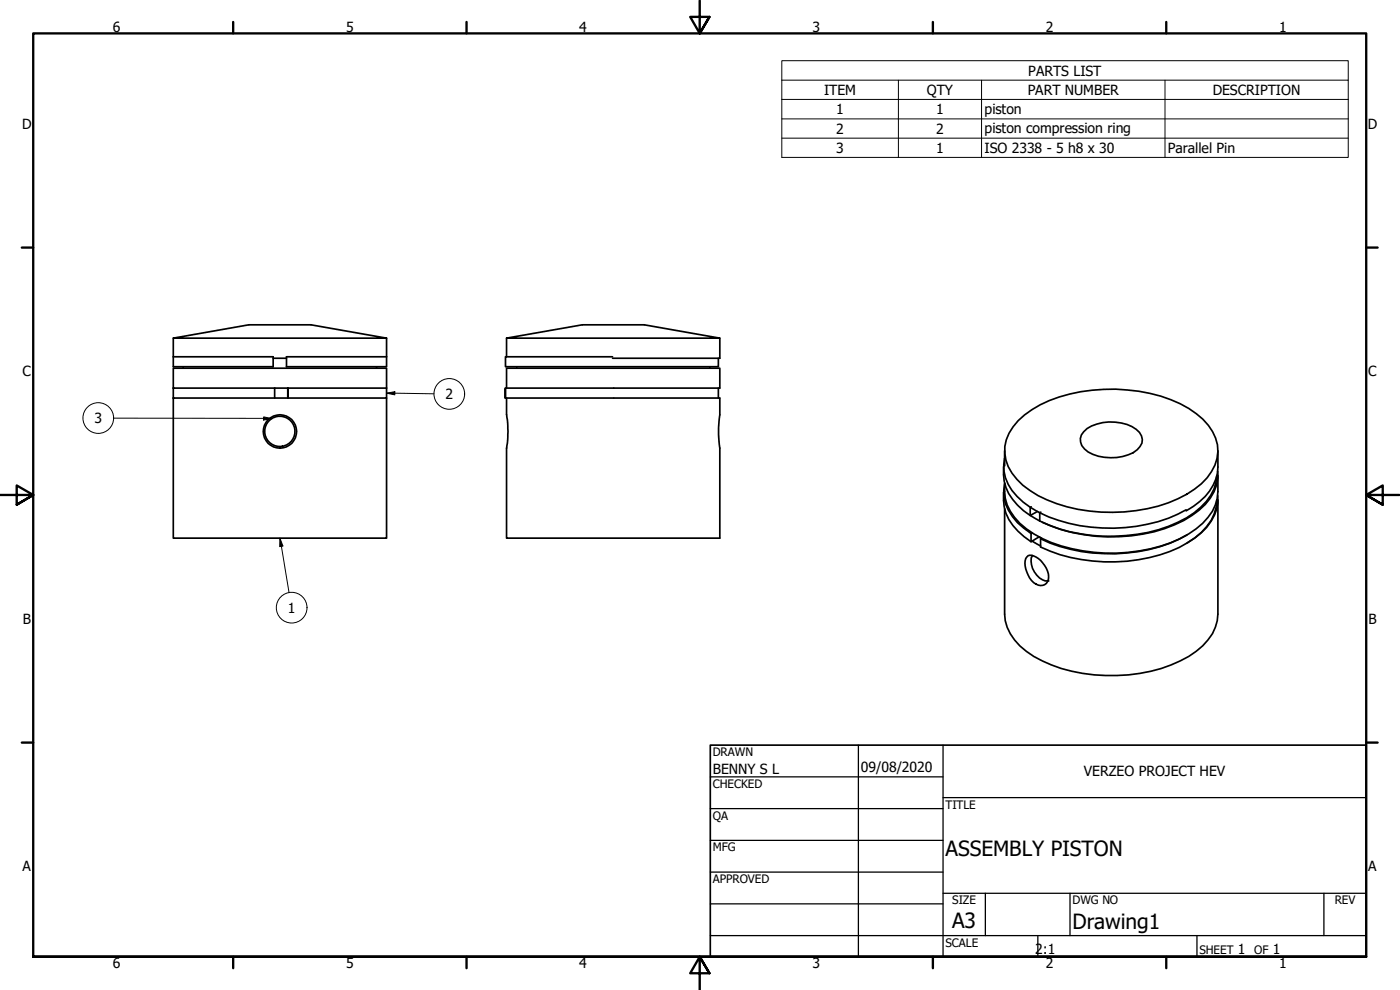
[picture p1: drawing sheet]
<svg xmlns="http://www.w3.org/2000/svg" width="420mm" height="297mm" viewBox="0 0 420 297" stroke-linecap="round" stroke-linejoin="round" font-family="sans-serif">
<!-- layer: Visible (ANSI) -->
<g fill="none" stroke="#000" stroke-width=".51">
<path d="M52 119.4v42.1h64v-42.1M52 101.5l22.7-4h18.6l22.7 4zM52 116.4v-5.9h64v5.9M52 119.4h34.4M52 101.5v8.5h30v-3h-30M52 116.4v3M52 116.4h64M55 110v.5M82 107.5h4M82.4 116.4v3M86 107h30v3h-30zM86.4 116.4v3z"/>
<path d="M113 110v.5M116 116.4v3h-29.6M116 101.5v5.5M151.6 116.4l.1 3zM151.7 119.4h64.3v5a33.2 33.2 0 0 0 0 10.1v27h-64v-27a28.5 28.5 0 0 0 0-10.1v-5M151.7 116.4h64.3v-5.9h-64v5.9M152 101.5l22.8-4h18.6l22.6 4zM152 101.5v5.5M155.1 110v.5M183.8 107h-32.1v3h63.9v-2.5M213 110v.5M215.6 116.4v3"/>
<path d="M216 101.5v6h-32.2M301.5 137.5a12.3 12.3 0 0 0 3.7 11.5l1.9 1.7 2.1 1.5M301.5 135.2v4.6M305.6 126.2a36.4 36.4 0 0 1 22.2-9.1 48.4 48.4 0 0 1 28.9 5.4 17 17 0 0 1 8.7 11 13.1 13.1 0 0 1-4.8 11.6 39.2 39.2 0 0 1-23.2 8.5 46.3 46.3 0 0 1-28.3-6.4 15.3 15.3 0 0 1-7.5-11.2 12.2 12.2 0 0 1 4-9.8zM325.2 129.5a12.5 12.5 0 0 1 11.3-2.6 6.9 6.9 0 0 1 6.3 5 5.2 5.2 0 0 1-4.2 4.5 15 15 0 0 1-12-.8 3.8 3.8 0 0 1-1.4-6.1zM365.5 135.2v4.9a14.6 14.6 0 0 1-7.4 11.8l-2.1 1.4M301.2 140a14.2 14.2 0 0 0 5.9 13.2l2.1 1.5M301.2 147.7a14.1 14.1 0 0 0 6.1 13.3l2.1 1.5M301.5 145.1a12.2 12.2 0 0 0 3.9 11.7l4 3.3M309.2 154.7l2.8 1.6M309.5 152.4l2.5 1.4M309.5 152.1l-.3 .1v2.5l2.1-1.2"/>
<path d="M309.8 159.9l-.4 .2v2.4l2.4-1.4M312 153.8h.1M312.4 153.7l-.4 .1v2.5M356 153a49.5 49.5 0 0 1-35.2 4l-6-1.9-2.8-1.3M365.2 142.7a14.7 14.7 0 0 1-6.8 11.1 42.6 42.6 0 0 1-24 7.1 49.6 49.6 0 0 1-22.4-4.6M365.2 150a13.3 13.3 0 0 1-4.6 9.7 38 38 0 0 1-22.3 8.7 50.9 50.9 0 0 1-26-4.3v-2.4l.3-.2M365.4 148.7a13.2 13.2 0 0 1-4.9 11.2l-4.3 3M365.4 141.4a13.4 13.4 0 0 1-5.5 11.7 40.8 40.8 0 0 1-23.9 7.9 50.5 50.5 0 0 1-23.2-4.3M365.5 150v34.3a14.1 14.1 0 0 1-6.5 11.1 45.7 45.7 0 0 1-30.6 7.1 41 41 0 0 1-20.4-7.1 14.6 14.6 0 0 1-6.5-11.1v-31.7M365.5 142.6v4.9a14.1 14.1 0 0 1-6.5 11.2 42.7 42.7 0 0 1-23.8 7.3 47.6 47.6 0 0 1-24.9-5.8 17.3 17.3 0 0 1-8.6-10.7l-.2-4.5M308.2 167.1a2.44 2.44 0 0 1 3.4 .5 7.2 7.2 0 0 1 3 6.2 2.54 2.54 0 0 1-1.9 1.9 2.54 2.54 0 0 1-2.5-.9 8.1 8.1 0 0 1-2.4-7.2zM309.8 162.4l2.5 1.4"/>
<path d="M309.9 166.7a4.7 4.7 0 0 0 .6 4.9 4.9 4.9 0 0 0 4 2.7M312 161.1l.5 .4M356.2 160.5a49.5 49.5 0 0 1-35.1 4.3l-6-1.9-2.8-1.2"/>
<circle cx="84" cy="129.4" r="4.5"/>
<circle cx="84" cy="129.5" r="5"/>
</g>
<g fill="#000">
<circle cx="52" cy="119.4" r=".25"/>
<circle cx="52" cy="116.4" r=".25"/>
<circle cx="314.5" cy="174.3" r=".25"/>
</g>
<!-- layer: Symbol (ANSI) -->
<g fill="none" stroke="#000" stroke-width=".3">
<path d="M234.6 24.1v-5.9h170v5.9M234.6 24.1h170v5.7M234.6 24.1v23.1h170v-17.4M234.6 29.8h170M234.6 35.7h170M269.6 24.1v23.1M294.6 24.1v23.1M349.6 24.1v23.1M234.6 41.5h170M116 118l2.5-.5v1zM116 118l14.2 .2M34.1 125.5l47.5 .1"/>
<path d="M79.1 125.1l2.5 .5-2.5 .4zM84 161.5l.9 2.3-1 .2zM84 161.5l2.7 16.3"/>
<circle cx="134.8" cy="118.2" r="4.6"/>
<circle cx="29.5" cy="125.4" r="4.6"/>
<circle cx="87.5" cy="182.3" r="4.6"/>
</g>
<!-- layer: Title (ANSI) -->
<g fill="none" stroke="#000" stroke-width=".38">
<path d="M213.2 233.1h69.8M257.6 223.6v63.5M283 239.3h127M283 223.6v63.5M213.2 242.6h69.8M213.2 252.1h69.8M213.2 261.7h69.8M213.2 271.2h69.8M283 268h127M295.7 268v12.7M321.1 268v12.7M397.3 268v12.7"/>
<path d="M213.2 280.7h196.8M311.5 280.7v6.4M359.2 280.7v6.4"/>
</g>
<path d="M213.2 223.6h196.8v63.5h-196.8z" fill="none" stroke="#000" stroke-width=".51"/>
<!-- layer: Border (ANSI) -->
<g fill="none" stroke="#000" stroke-width=".7">
<path d="M70 6.6v3.4M140 6.6v3.4M210 0v10l-2.9-4.9h5.8l-2.9 4.9 2.9-4.9M280 6.6v3.4M350 6.6v3.4M6.5 74.3h3.5M410 74.3h3.4M0 148.5h10l-5-2.8v5.7l5-2.9-5 2.9M420 148.5h-10l5-2.8v5.7l-5-2.9 5 2.9M6.5 222.8h3.5M410 222.8h3.4M10 287.1v-277.1h400v277.1h-400h400"/>
<path d="M70 287.1v3.4M140 287.1v3.4M212.9 292l-2.9-4.9 2.9 4.9h-5.8l2.9-4.9v9.9M280 287.1v3.4M350 287.1v3.4"/>
</g>
<!-- layer: Symbol (ANSI) -->
<g fill="#000">
<path d="M116 118l2.5-.5v1z" fill-rule="evenodd"/>
<path d="M79.1 125.1l2.5 .5-2.5 .4z" fill-rule="evenodd"/>
<path d="M84 161.5l.9 2.3-1 .2z" fill-rule="evenodd"/>
</g>
<g font-size="6.3">
<text x="283.8" y="257">ASSEMBLY PISTON</text>
<text x="285.8" y="278.6">A3</text>
<text x="321.9" y="278.6">Drawing1</text>
</g>
<g font-size="4.2">
<text x="33.8" y="9.6">6</text>
<text x="103.9" y="9.6">5</text>
<text x="173.9" y="9.6">4</text>
<text x="243.8" y="9.6">3</text>
<text x="313.9" y="9.6">2</text>
<text x="383.9" y="9.6">1</text>
<text x="308.6" y="22.7">PARTS LIST</text>
<text x="247.3" y="28.4">ITEM</text>
<text x="278.2" y="28.5">QTY</text>
<text x="308.4" y="28.4">PART NUMBER</text>
<text x="364" y="28.5">DESCRIPTION</text>
<text x="251" y="34.3">1</text>
<text x="281" y="34.3">1</text>
<text x="295.5" y="34.3">piston</text>
<text x="6.7" y="38.7">D</text>
<text x="251" y="40.1">2</text>
<text x="281" y="40.1">2</text>
<text x="295.5" y="40.1">piston compression ring</text>
<text x="410.5" y="38.7">D</text>
<text x="251" y="45.9">3</text>
<text x="281" y="45.9">1</text>
<text x="295.5" y="46">ISO 2338 - 5 h8 x 30</text>
<text x="350.5" y="46">Parallel Pin</text>
<text x="6.8" y="113">C</text>
<text x="410.7" y="113">C</text>
<text x="133.7" y="119.7">2</text>
<text x="28.4" y="127">3</text>
<text x="86.4" y="183.8">1</text>
<text x="6.9" y="187.2">B</text>
<text x="410.7" y="187.2">B</text>
<text x="213.9" y="232.3">BENNY S L</text>
<text x="258.4" y="231.6">09/08/2020</text>
<text x="325.3" y="233">VERZEO PROJECT HEV</text>
<text x="6.8" y="261.4">A</text>
<text x="410.7" y="261.4">A</text>
<text x="310.7" y="286.3">2:1</text>
<text x="371.5" y="286.2">1</text>
<text x="382" y="286.2">1</text>
<text x="33.8" y="290.5">6</text>
<text x="103.9" y="290.5">5</text>
<text x="173.9" y="290.5">4</text>
<text x="243.8" y="290.5">3</text>
<text x="313.9" y="290.5">2</text>
<text x="383.9" y="290.5">1</text>
</g>
<g font-size="3.5">
<text x="213.9" y="226.9">DRAWN</text>
<text x="213.9" y="236.4">CHECKED</text>
<text x="213.9" y="245.9">QA</text>
<text x="283.8" y="242.6">TITLE</text>
<text x="213.9" y="255.4">MFG</text>
<text x="213.9" y="265">APPROVED</text>
<text x="285.8" y="271.3">SIZE</text>
<text x="321.9" y="271.3">DWG NO</text>
<text x="400.6" y="271.3">REV</text>
<text x="283.8" y="284">SCALE</text>
<text x="360" y="286.2">SHEET</text>
<text x="376.4" y="286.2">OF</text>
</g>
</svg>
